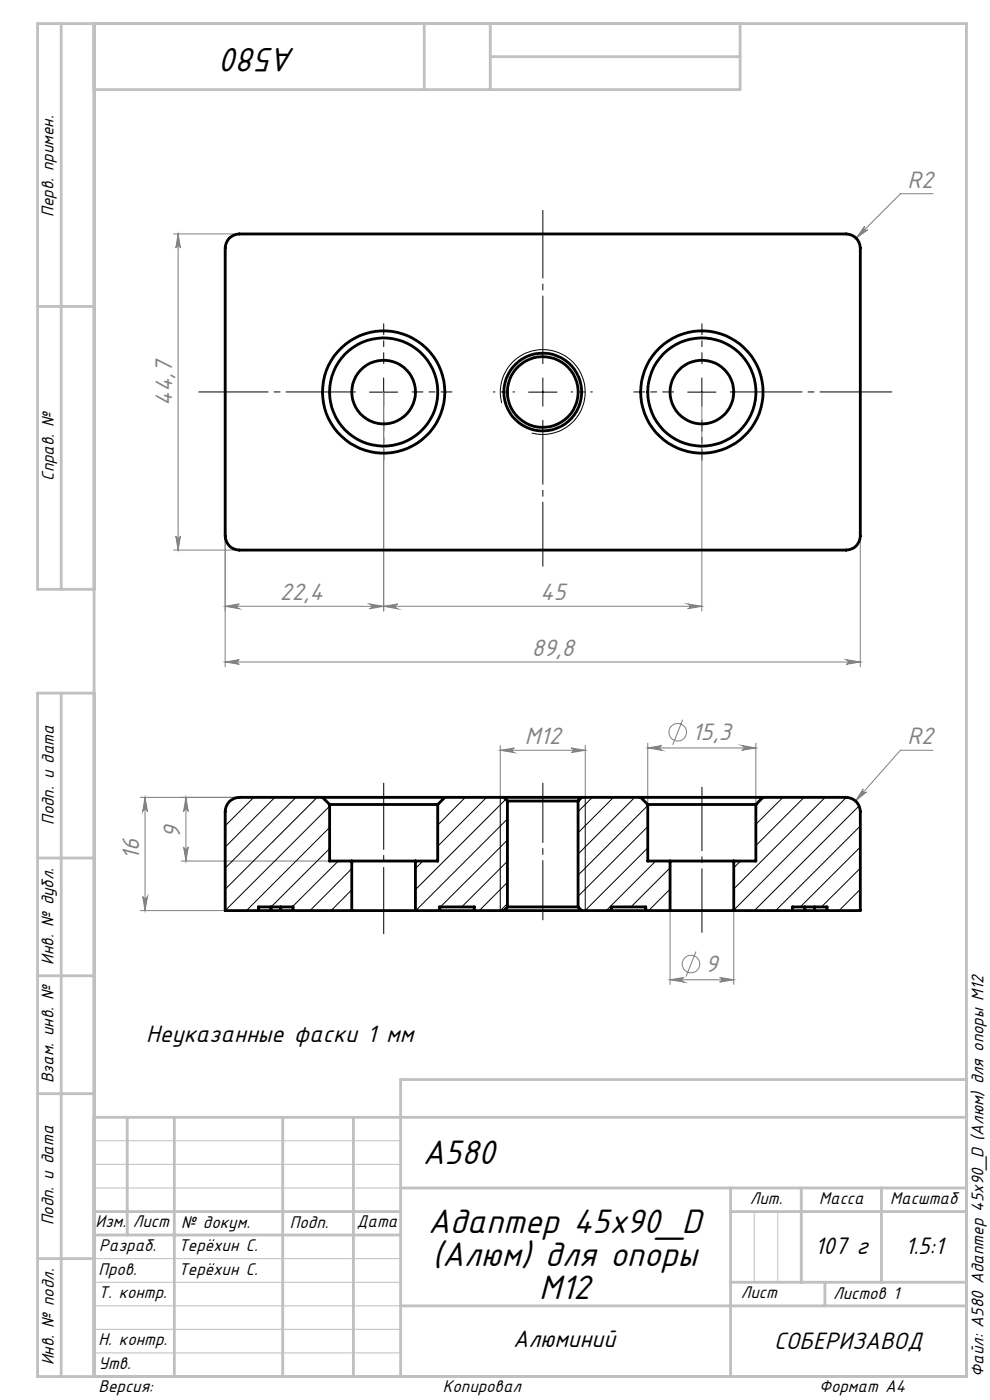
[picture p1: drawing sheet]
<svg xmlns="http://www.w3.org/2000/svg" width="210mm" height="297mm" viewBox="0 0 210 297" stroke-linecap="round" stroke-linejoin="round" font-family="sans-serif">
<g fill="none" stroke="#808080" stroke-width=".21">
<path d="M36.8 49.6h14M37.8 49.6v67.1M37.8 49.6l.5 3a.49 .49 0 0 0-.5-.4 .49 .49 0 0 0-.5 .4zM183.4 48a.5 .5 0 0 0 0 .7 .5 .5 0 0 0 .7 .1l-2.5 1.7zM197.9 41.1h-6.9l-9.4 9.4M81.4 83.2v46.4M148.9 83.2v46.4M36.8 116.7h14M37.3 113.7a.49 .49 0 0 0 .5 .5 .49 .49 0 0 0 .5-.5l-.5 3zM47.8 113.7v27.8M182.5 113.7v27.8M47.8 128.6h101.1"/>
<path d="M47.8 128.6l3-.5a.51 .51 0 0 0-.5 .5 .51 .51 0 0 0 .5 .5zM78.4 128.1l3 .5-3 .5a.51 .51 0 0 0 .5-.5 .51 .51 0 0 0-.5-.5zM81.4 128.6l3-.5a.51 .51 0 0 0-.5 .5 .51 .51 0 0 0 .5 .5zM145.9 128.1l3 .5-3 .5a.51 .51 0 0 0 .4-.5 .51 .51 0 0 0-.4-.5zM179.5 139.9l3 .5-3 .5a.49 .49 0 0 0 .5-.5 .49 .49 0 0 0-.5-.5zM47.8 140.4l3-.5a.49 .49 0 0 0-.5 .5 .49 .49 0 0 0 .5 .5zM47.8 140.4h134.7M106.1 159.2l3-.5a.49 .49 0 0 0-.5 .5 .49 .49 0 0 0 .5 .5zM106.1 158.1v11.1M106.1 159.2h18M121.1 158.7l3 .5-3 .5a.49 .49 0 0 0 .5-.5 .49 .49 0 0 0-.5-.5zM124.1 158.1v11.1"/>
<path d="M137.4 158.7l3-.6a.51 .51 0 0 0-.5 .6 .51 .51 0 0 0 .5 .5zM137.4 157.7v13M137.4 158.7h22.9M144.8 152.7l-2.1 5.3M157.3 158.1l3 .6-3 .5a.51 .51 0 0 0 .5-.5 .51 .51 0 0 0-.5-.6zM160.3 157.7v13M197.9 159.2h-6.9l-9.5 10.7M29.8 169.2h38.6M30.8 169.2l.5 3a.51 .51 0 0 0-.5-.5 .51 .51 0 0 0-.5 .5zM30.8 169.2v24M38.9 179.7a.49 .49 0 0 0 .5 .4 .49 .49 0 0 0 .5-.4l-.5 3zM39.4 169.2v13.5"/>
<path d="M39.4 169.2l.5 3a.49 .49 0 0 0-.5-.5 .49 .49 0 0 0-.5 .5zM183.1 167.4a.49 .49 0 0 0 .1 .6 .49 .49 0 0 0 .6 0l-2.3 1.9zM29.8 193.2h18M30.3 190.2a.51 .51 0 0 0 .5 .4 .51 .51 0 0 0 .5-.4l-.5 3zM38.5 182.7h31.4M142.1 193.2v15.6M155.6 193.2v15.6M142.1 207.9l3-.5a.49 .49 0 0 0-.4 .5 .49 .49 0 0 0 .4 .4zM142.1 207.9h13.5M147.6 201.9l-2.1 5.3M152.6 207.4l3 .5-3 .4a.49 .49 0 0 0 .5-.4 .49 .49 0 0 0-.5-.5z"/>
<circle cx="143.8" cy="155.3" r="1.86"/>
<circle cx="146.6" cy="204.5" r="1.87"/>
</g>
<path d="M78.4 83.2h6M81.4 80.2v6M106.4 85.5a9 9 0 0 1 7.9-11.3 9 9 0 0 1 9.8 9.8 9 9 0 0 1-11.3 7.9M112.1 83.2h6M115.1 80.2v6M145.9 83.2h6M148.9 80.2v6M106.1 169.2v24M124.1 169.2v24" fill="none" stroke="#000" stroke-width=".21"/>
<path d="M81.4 77.1v-8.4M148.9 77.1v-8.4M81.4 89.1v8.5M87.4 83.1h8.5M142.9 83.1h-8.5M148.9 89.1v8.5" fill="none" stroke="#000" stroke-width=".21" stroke-dasharray="15.2 1.3 1.3 1.3" stroke-dashoffset="12.9"/>
<path d="M154.9 83.1h34.3" fill="none" stroke="#000" stroke-width=".21" stroke-dasharray="15.2 1.3 1.3 1.3"/>
<path d="M75.4 83.1h-33.2" fill="none" stroke="#000" stroke-width=".21" stroke-dasharray="15.2 1.3 1.3 1.3" stroke-dashoffset=".5"/>
<path d="M115.1 77.1v-32.5" fill="none" stroke="#000" stroke-width=".21" stroke-dasharray="15.2 1.3 1.3 1.3" stroke-dashoffset=".9"/>
<path d="M109.1 83.1h-4.5M121.1 83.1h4.5" fill="none" stroke="#000" stroke-width=".21" stroke-dasharray="15.2 1.3 1.3 1.3" stroke-dashoffset="14.9"/>
<path d="M115.1 89.1v31M148.9 167v30.8" fill="none" stroke="#000" stroke-width=".21" stroke-dasharray="15.2 1.3 1.3 1.3" stroke-dashoffset="1.7"/>
<path d="M115.1 195.1v-29" fill="none" stroke="#000" stroke-width=".21" stroke-dasharray="15.2 1.3 1.3 1.3" stroke-dashoffset="2.6"/>
<path d="M81.4 166.1v32" fill="none" stroke="#000" stroke-width=".21" stroke-dasharray="15.2 1.3 1.3 1.3" stroke-dashoffset="1.2"/>
<path d="M20 242h65M20 247h65M20 252h65M160 257v15M165 257v15M20 277h65M20 272h65M20 267h65M20 287h65M20 282h65" fill="none" stroke="#c0c0c0" stroke-width=".21"/>
<g fill="none" stroke="#c0c0c0" stroke-width=".6">
<path d="M13 5v120M20 5v287M90 5v14M104 5v14M104 12h53M157 5v14h-137M8 65h12M20 125h-12v-120h197v287h-197v-145h12M13 147v145M8 182h12M8 207h12M8 232h12"/>
<path d="M20 237h185M27 237v25M37 237v55M60 237v55M75 237v55M205 229h-120v63M20 257h65M85 252h120M155 252v40M155 257h50M170 252v20M187 252v20"/>
<path d="M8 267h12M20 262h65M85 277h120M155 272h50M175 272v5"/>
</g>
<g fill="#808080">
<path d="M78.4 128.1l3 .5-3 .5a.51 .51 0 0 0 .5-.5 .51 .51 0 0 0-.5-.5zM47.8 128.6l3-.5a.51 .51 0 0 0-.5 .5 .51 .51 0 0 0 .5 .5zM121.1 158.7l3 .5-3 .5a.49 .49 0 0 0 .5-.5 .49 .49 0 0 0-.5-.5zM106.1 159.2l3-.5a.49 .49 0 0 0-.5 .5 .49 .49 0 0 0 .5 .5z"/>
<path d="M47.8 140.4l3-.5a.49 .49 0 0 0-.5 .5 .49 .49 0 0 0 .5 .5zM179.5 139.9l3 .5-3 .5a.49 .49 0 0 0 .5-.5 .49 .49 0 0 0-.5-.5zM183.4 48l-1.8 2.5 2.5-1.7a.5 .5 0 0 1-.7-.1 .5 .5 0 0 1 0-.7zM137.4 158.7l3-.6a.51 .51 0 0 0-.5 .6 .51 .51 0 0 0 .5 .5zM157.3 158.1l3 .6-3 .5a.51 .51 0 0 0 .5-.5 .51 .51 0 0 0-.5-.6zM142.1 207.9l3-.5a.49 .49 0 0 0-.4 .5 .49 .49 0 0 0 .4 .4zM152.6 207.4l3 .5-3 .4a.49 .49 0 0 0 .5-.4 .49 .49 0 0 0-.5-.5zM183.1 167.4l-1.6 2.5 2.3-1.9a.49 .49 0 0 1-.6 0 .49 .49 0 0 1-.1-.6z"/>
<path d="M37.3 113.7a.49 .49 0 0 0 .5 .5 .49 .49 0 0 0 .5-.5l-.5 3zM37.8 49.6l.5 3a.49 .49 0 0 0-.5-.4 .49 .49 0 0 0-.5 .4zM38.9 179.7a.49 .49 0 0 0 .5 .4 .49 .49 0 0 0 .5-.4l-.5 3zM39.4 169.2l.5 3a.49 .49 0 0 0-.5-.5 .49 .49 0 0 0-.5 .5z"/>
<path d="M30.8 169.2l.5 3a.51 .51 0 0 0-.5-.5 .51 .51 0 0 0-.5 .5zM30.3 190.2a.51 .51 0 0 0 .5 .4 .51 .51 0 0 0 .5-.4l-.5 3z"/>
<path d="M81.4 128.6l3-.5a.51 .51 0 0 0-.5 .5 .51 .51 0 0 0 .5 .5zM145.9 128.1l3 .5-3 .5a.51 .51 0 0 0 .4-.5 .51 .51 0 0 0-.4-.5z"/>
</g>
<g fill="none" stroke="#000" stroke-width=".6">
<path d="M48.6 50.5a3.3 3.3 0 0 1 2.2-.9h128.7a3 3 0 0 1 3 3v61.1a3 3 0 0 1-3 3h-128.7a3 3 0 0 1-3-3v-61.1a3.3 3.3 0 0 1 .8-2.1zM68.4 169.2h-17.6a3 3 0 0 0-3 3v21h7M68.4 169.2h26M68.4 169.2l1.5 1.5M69.9 170.7h23M69.9 170.7v12h4.7M92.9 170.7v12h-4.8M94.4 169.2h12.5M94.4 169.2l-1.5 1.5M106.9 169.2h16.5M106.9 169.2l.7 .7M107.6 169.9h15"/>
<path d="M107.6 169.9v22.5M122.6 169.9v22.5M123.4 169.2h12.5M123.4 169.2l-.8 .7M135.9 169.2h26M135.9 169.2l1.5 1.5M137.4 170.7h22.9M137.4 170.7v12h4.7M160.3 170.7v12h-4.7M161.9 169.2h17.6a3 3 0 0 1 3 3v21h-7.1M161.9 169.2l-1.6 1.5M54.8 193.2h2.7"/>
<path d="M54.8 193.2v-.8h7.4v.8M57.5 193.2h2M57.5 192.4v.8M59.5 193.2h2.7M59.5 192.4v.8M62.2 193.2h12.4M74.6 182.7h13.5M74.6 193.2h13.5M74.6 182.7v10.5M88.1 193.2h5.2M88.1 182.7v10.5M93.3 193.2h7.3"/>
<path d="M93.3 193.2v-.8h7.3v.8M100.6 193.2h6.3M106.9 193.2h16.5M107.6 192.4h15M107.6 192.4l-.7 .8M122.6 192.4l.8 .8M123.4 193.2h6.2M129.6 193.2h7.4M129.6 193.2v-.8h7.4v.8M137 193.2h5.1M142.1 182.7h13.5M142.1 193.2h13.5"/>
<path d="M142.1 182.7v10.5M155.6 182.7v10.5M155.6 193.2h12.5M168.1 193.2h2.6M168.1 193.2v-.8h7.3v.8M170.7 193.2h2.1M170.7 192.4v.8M172.8 193.2h2.6M172.8 192.4v.8"/>
<circle cx="81.4" cy="83.2" r="6.8"/>
<circle cx="81.4" cy="83.2" r="13"/>
<circle cx="81.4" cy="83.2" r="11.5"/>
<circle cx="115.1" cy="83.2" r="7.5"/>
<circle cx="115.1" cy="83.2" r="8.3"/>
<circle cx="148.9" cy="83.2" r="13"/>
<circle cx="148.9" cy="83.2" r="11.5"/>
<circle cx="148.9" cy="83.2" r="6.8"/>
</g>
<g fill="none" stroke="#000" stroke-width=".21">
<path d="M53.8 169.2l-6 6M58.3 169.2l-10.5 10.5M62.8 169.2l-15 15M67.3 169.2l-19.5 19.5M69.9 171l-22.1 22.2M69.9 175.5l-17.6 17.7M98.7 169.2l-5.8 5.8M103.2 169.2l-10.3 10.3M107.3 169.6l-19.2 19.1M107.6 173.7l-19.4 19.5M107.6 178.2l-14.2 14.2M125.7 169.2l-3.1 3"/>
<path d="M130.1 169.2l-7.5 7.5M134.7 169.2l-12.1 12M137.4 170.9l-14.8 14.8M137.4 175.4l-14.8 14.7M137.4 179.9l-13.3 13.3M166.1 169.2l-5.8 5.7M170.6 169.2l-10.3 10.2M175 169.2l-19.4 19.4M179.5 169.2l-23.9 23.9M182.2 171l-22.2 22.2M182.5 175.2l-18 18M182.5 179.7l-12.7 12.7"/>
<path d="M69.9 180l-12.4 12.4M71.8 182.7l-9.8 9.7M74.6 184.3l-8.8 8.9M74.6 188.8l-4.4 4.4M89.7 182.7l-1.6 1.6M93.3 192.6l-.6 .6M107.6 191.7l-1.4 1.5M107.6 182.7l-9.7 9.7M107.6 187.2l-5.9 6M139.1 182.7l-10.5 10.5M142.1 184.1l-8.3 8.3M142.1 188.6l-4.5 4.6"/>
<path d="M142.1 193.1v.1M157.1 182.7l-1.5 1.4M182.5 184.2l-8.3 8.2M182.5 188.7l-4.5 4.5"/>
</g>
<g font-size="8">
<text x="62.8" y="10.1" transform="rotate(-180 62.8 10.1)">A580</text>
<text x="89.7" y="247">A580</text>
<text x="90.8" y="261.6">Адаптер 45х90_D</text>
<text x="91.7" y="268.6">(Алюм) для опоры</text>
<text x="114.4" y="275.6">М12</text>
</g>
<g font-size="5.6" fill="#808080">
<text x="192.5" y="39.8">R2</text>
<text x="36.5" y="86.1" transform="rotate(-90 36.5 86.1)">44,7</text>
<text x="59.3" y="127.4">22,4</text>
<text x="114.6" y="127.4">45</text>
<text x="112.8" y="139.2">89,8</text>
<text x="111.3" y="157.9">M12</text>
<text x="146.9" y="157">15,3</text>
<text x="192.5" y="157.9">R2</text>
<text x="38.2" y="177.8" transform="rotate(-90 38.2 177.8)">9</text>
<text x="29.5" y="182.3" transform="rotate(-90 29.5 182.3)">16</text>
<text x="149.7" y="206.2">9</text>
</g>
<g font-size="5.6">
<text x="31" y="221.1">Неуказанные фаски 1 мм</text>
<text x="172.8" y="266">107 г</text>
<text x="192" y="266">1.5:1</text>
<text x="108.9" y="285.7">Алюминий</text>
<text x="164.2" y="286.1">СОБЕРИЗАВОД</text>
</g>
<g font-size="4">
<text x="11.3" y="46" transform="rotate(-90 11.3 46)">Перв. примен.</text>
<text x="11.4" y="102" transform="rotate(-90 11.4 102)">Справ. №</text>
<text x="11.4" y="175" transform="rotate(-90 11.4 175)">Подп. и дата</text>
<text x="11.4" y="204.6" transform="rotate(-90 11.4 204.6)">Инв. № дубл.</text>
<text x="11.4" y="229.8" transform="rotate(-90 11.4 229.8)">Взам. инв. №</text>
<text x="159.1" y="255.4">Лит.</text>
<text x="173.8" y="255.4">Масса</text>
<text x="188.8" y="255.4">Масштаб</text>
<text x="11.3" y="260" transform="rotate(-90 11.3 260)">Подп. и дата</text>
<text x="20.3" y="260.4">Изм.</text>
<text x="28.2" y="260.4">Лист</text>
<text x="38.4" y="260.5">№ докум.</text>
<text x="61.5" y="260.5">Подп.</text>
<text x="75.7" y="260.4">Дата</text>
<text x="21.1" y="265.3">Разраб.</text>
<text x="37.8" y="265.3">Терёхин С.</text>
<text x="20.9" y="270.4">Пров.</text>
<text x="20.9" y="275.4">Т. контр.</text>
<text x="37.8" y="270.4">Терёхин С.</text>
<text x="157.1" y="275.4">Лист</text>
<text x="176.7" y="275.6">Листов 1</text>
<text x="20.9" y="285.4">Н. контр.</text>
<text x="11.4" y="289.6" transform="rotate(-90 11.4 289.6)">Инв. № подл.</text>
<text x="20.9" y="290.4">Утв.</text>
<text x="208.6" y="292.1" transform="rotate(-90 208.6 292.1)">Файл: A580 Адаптер 45х90_D (Алюм) для опоры М12</text>
<text x="20.9" y="295.2">Версия:</text>
<text x="93.9" y="295.3">Копировал</text>
<text x="173.8" y="295.3">Формат A4</text>
</g>
</svg>
